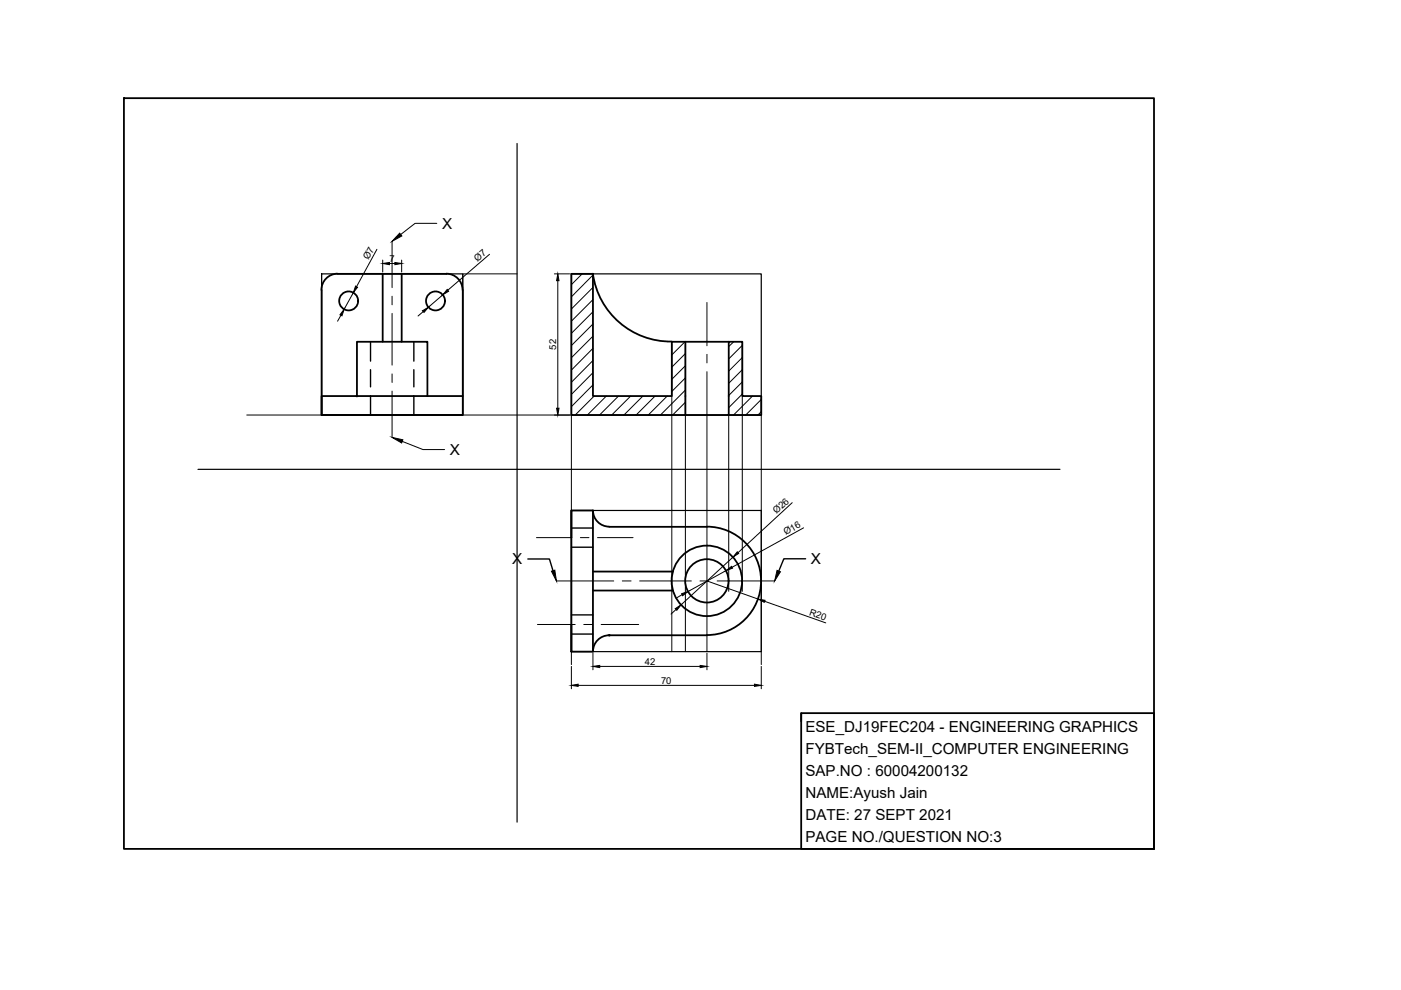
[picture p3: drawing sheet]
<svg xmlns="http://www.w3.org/2000/svg" width="297mm" height="210mm" viewBox="0 0 297 210" stroke-linecap="round" stroke-linejoin="round" font-family="sans-serif">
<!-- layer: 0 -->
<path d="M109.6 30.4v143.9M68.2 58.1h29.9v29.9h-29.9zM121.1 58.1h40.3v29.9h-40.3zM42 99.5h182.7M121.1 108.2h40.3v30h-40.3z" fill="none" stroke="#000" stroke-width=".25"/>
<!-- layer: object -->
<g fill="none" stroke="#000" stroke-width=".38">
<path d="M26.3 20.8h218.4v159.2h-218.4zM71.6 58a3.5 3.5 0 0 0-3.5 3.5l.1 26.5M71.6 58.1h23M81.1 58.1v14.4M85.2 58.1v14.4M94.6 58a3.5 3.5 0 0 1 3.5 3.5M121.1 58.1h4.6v25.9h16.7v-11.5h2.9v15.5h-24.2zM125.7 58a16.7 16.7 0 0 0 16.7 14.4M98.1 61.5v26.5h-29.9v-4h7.5M145.3 72.5h9.2M75.7 84v-11.5h14.9v11.5M75.7 84h22.4"/>
<path d="M145.3 88h9.2v-15.5h2.9v11.5h4v4h-6.9M121.1 108.2h4.6v30h-4.6zM121.1 108.2v5.8M125.7 108.2a3.5 3.5 0 0 0 3.5 3.5h20.7M149.9 111.7a11.5 11.5 0 0 1 11.5 11.5 11.5 11.5 0 0 1-11.5 11.4M121.1 132.4v5.8M125.7 121.2h17M125.7 125.2h17M149.9 134.7h-20.7a3.5 3.5 0 0 0-3.5 3.4M169.9 151.2h74.8v28.8h-74.8zM169.9 151.2v1.7"/>
<circle cx="73.9" cy="63.8" r="2.01"/>
<circle cx="92.3" cy="63.8" r="2.01"/>
<circle cx="149.9" cy="123.2" r="7.5"/>
<circle cx="149.9" cy="123.2" r="4.6"/>
</g>
<g fill="#000" stroke="#000" stroke-width=".21">
<circle cx="75.7" cy="84" r=".16"/>
<circle cx="129.2" cy="134.7" r=".16"/>
</g>
<!-- layer: centre -->
<g fill="none" stroke="#000" stroke-width=".21">
<path d="M83.1 51.2v9.8M83.1 62.8v1.8M83.1 66.4v11M83.1 79.3v1.8M149.9 64.1v9.2M149.9 75.1v1.8M149.9 78.8v9.2M83.1 82.9v9.8M113.7 114h7.5M123 114h1.9M126.7 114h7.5M113.9 132.4h8"/>
<path d="M118 123.2h12.1M123.8 132.4h1.8M127.5 132.4h7.9M131.9 123.2h1.9M135.6 123.2h11M148.4 123.2h1.8M152 123.2h12.2"/>
</g>
<!-- layer: hidden -->
<path d="M78.6 72.5v4.1M78.6 78.4v3.6M87.7 72.5v4.1M87.7 78.4v3.6M78.6 83.9v4.1M87.7 83.9v4.1M111.9 118.5h4.6l.7 2.5M121.1 116h4.6M121.1 112h4.6M170.8 118.5h-4.6l-1.1 2.6M121.1 130.4h4.6M121.1 134.4h4.6" fill="none" stroke="#000" stroke-width=".3"/>
<!-- layer: Layer1 -->
<path d="M142.4 73v65.2M145.3 73v65.2M157.4 73v52.4M121.1 88v52.9M149.9 88v50.2M154.5 88v37.4M161.4 88v52.9" fill="none" stroke="#000" stroke-width=".21"/>
<!-- layer: TEMPLATE -->
<g fill="none" stroke="#000" stroke-width=".21">
<path d="M68.2 58.1v29.9h29.9v-29.9h11.5M79.9 52.9l-4.3 7.9M81.1 55.1v2.6M82.6 55.9h1.1M85.2 55.1v2.6M92.6 47.4h-4.6l-3.1 2.3M103.8 53.9l-8.9 7.6M117.5 58.1h3.3M118.3 59.5v27.1M123.4 58.1l-2.3 2.3M125.7 58.3l-4.6 4.6M72.3 66.8l-.7 1.3"/>
<path d="M74.9 62l-1.9 3.6M89.7 66.1l-1.1 .9M93.9 62.5l-3.1 2.6M125.7 60.9l-4.6 4.6M125.7 63.5l-4.6 4.6M125.7 66.1l-4.6 4.6M125.7 68.7l-4.6 4.6M125.7 71.3l-4.6 4.5M125.7 73.9l-4.6 4.6M125.7 76.4l-4.6 4.7M125.7 79l-4.6 4.6M142.6 72.5l-.2 .2"/>
<path d="M145.2 72.5l-2.8 2.8M145.3 75l-2.9 2.8M145.3 77.5l-2.9 2.9M155.6 72.5l-1.1 1M157.4 73.2l-2.9 2.9M157.4 75.8l-2.9 2.9M157.4 78.4l-2.9 2.9M52.3 88h68.8M85.3 93.6l4.4 1.7h4.6M125.7 81.6l-4.6 4.6M126 84l-4.1 4M128.6 84l-4.1 4"/>
<path d="M131.1 84l-4 4M133.7 84l-4 4M136.3 84l-4 4M138.9 84l-4 4M141.5 84l-4.1 4M145.3 80.1l-2.9 2.9M145.3 82.7l-5.3 5.3M145.3 85.3l-2.7 2.7M145.3 87.9l-.1 .1M157.4 81l-2.9 2.8M157.4 83.6l-2.9 2.8M159.5 84l-4 4"/>
<path d="M161.4 84.7l-3.3 3.3M161.4 87.3l-.7 .7M155.4 118.1l-11 10.2M168 106.6l-11.5 10.6M170.4 111.9l-15.2 8.4M125.7 138.5v3.5M143.3 129.2l-1 1M144.6 126.1l-1.2 .7M149.9 123.2l10.9 3.8M149.9 138.5v3.5M154 121l-8.1 4.4M162.1 127.5l13 4.6"/>
<path d="M121.1 141.3v4.7M122.6 145.3h37.4M127.2 141.3h21.2M161.4 141.3v4.7"/>
</g>
<!-- layer: hidden -->
<path d="M116.9 121.1l.7-.2 .4 2.3zM164.7 120.9l.8 .3-1.3 2z" fill="#000" stroke="#000" stroke-width=".21"/>
<!-- layer: TEMPLATE -->
<g fill="#000" stroke="#000" stroke-width=".21">
<path d="M81.1 55.9l1.5-.2v.4zM83.7 55.7l1.5 .2-1.5 .2zM84.7 49.4l.5 .6-2.1 1.2zM118.3 58.1l.2 1.4h-.5zM73 65.6l-.5 1.4-.4-.3zM75.4 60.6l.4 .3-.9 1.1zM89.6 65.9l1.2-.8-.9 1.1zM94.8 61.4l.3 .4-1.2 .7zM83.1 92.7l2.3 .5-.2 .7zM118 86.6h.5l-.2 1.4zM156.3 117l.3 .3-1.2 .8zM143.2 129.1l1.2-.8-.9 1.1z"/>
<path d="M144.5 125.9l1.4-.5-1.2 .9zM154 121l1.1-.9 .2 .4zM160.8 127l1.4 .3-.2 .4zM121.1 145.3l1.5-.2v.4zM125.7 141.3l1.5-.2v.4zM148.4 141.1l1.5 .2-1.5 .2zM160 145.1l1.4 .2-1.4 .2z"/>
</g>
<g font-size="3.2">
<text x="93.8" y="48.5">X</text>
<text x="95.4" y="96.5">X</text>
<text x="108.6" y="119.7">X</text>
<text x="171.9" y="119.6">X</text>
<text x="170.8" y="155.3">ESE_DJ19FEC204 - ENGINEERING GRAPHICS</text>
<text x="170.8" y="159.9">FYBTech_SEM-II_COMPUTER ENGINEERING</text>
<text x="170.8" y="164.6">SAP.NO : 60004200132</text>
<text x="170.8" y="169.2">NAME:Ayush Jain</text>
<text x="170.8" y="173.8">DATE: 27 SEPT 2021</text>
<text x="170.8" y="178.5">PAGE NO./QUESTION NO:3</text>
</g>
<g font-size="2">
<text x="78.1" y="55.2" transform="rotate(-61 78.1 55.2)">Ø7</text>
<text x="82.6" y="55.5">7</text>
<text x="101.2" y="55.5" transform="rotate(-41 101.2 55.5)">Ø7</text>
<text x="117.9" y="74.1" transform="rotate(-90 117.9 74.1)">52</text>
<text x="164.7" y="109" transform="rotate(-42 164.7 109)">Ø26</text>
<text x="166.6" y="113.5" transform="rotate(-29 166.6 113.5)">Ø16</text>
<text x="171.5" y="130.4" transform="rotate(19 171.5 130.4)">R20</text>
<text x="136.7" y="141">42</text>
<text x="140.2" y="144.9">70</text>
</g>
</svg>
